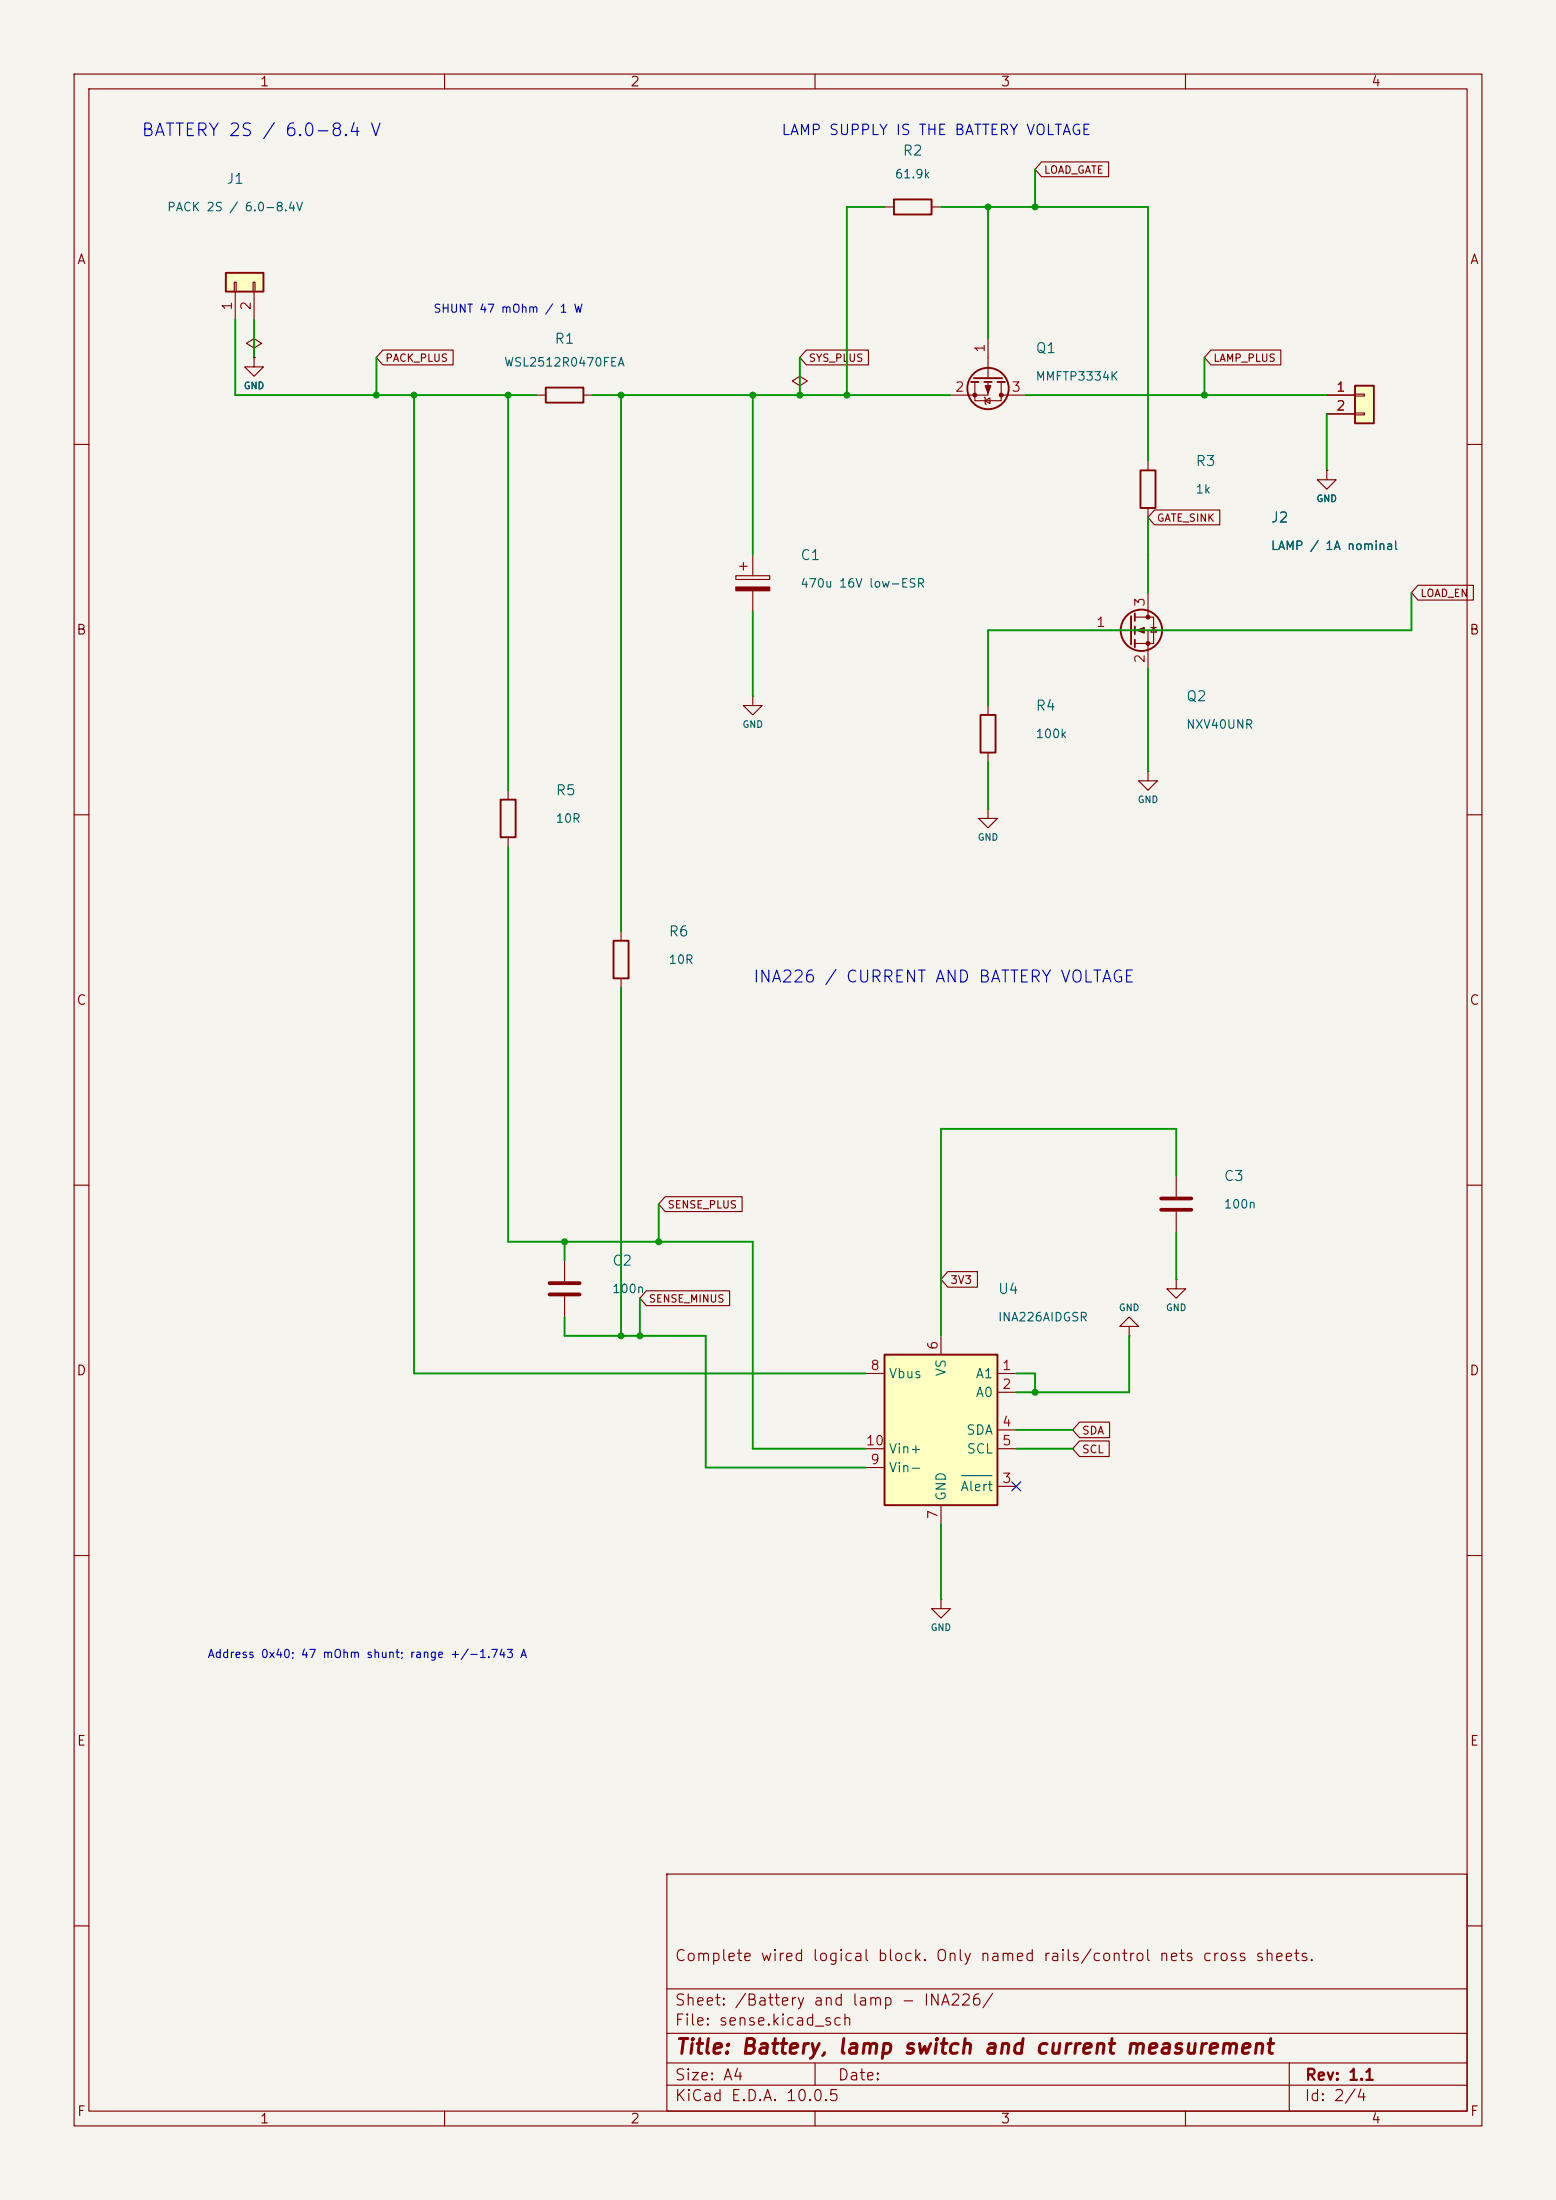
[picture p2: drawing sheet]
<svg xmlns="http://www.w3.org/2000/svg" width="210mm" height="297mm" viewBox="0 0 210 297" stroke-linecap="round" stroke-linejoin="round" font-family="sans-serif">
<path d="M0 0h210v297h-210z" fill="#f5f4ef" stroke="#f5f4ef" stroke-width=".13"/>
<g fill="none" stroke="#840000" stroke-width=".15">
<path d="M10 10h190v277h-190zM12 12h186v273h-186zM60 10v2M110 10v2M160 10v2M10 60h2M198 60h2M10 110h2M198 110h2M10 160h2M198 160h2M10 210h2"/>
<path d="M198 210h2M90 253h108v32h-108zM10 260h2M90 278.5h108M90 274.5h108M90 268.5h108M110 278.5v3M174 278.5v6.5M198 260h2M60 285v2M90 281.5h108M110 285v2"/>
<path d="M160 285v2"/>
</g>
<path d="M30.5 36.8h5.1v2.6h-5.1z" fill="#ffffc2"/>
<g fill="none" stroke="#840000" stroke-width=".25">
<path d="M30.5 36.8h5.1v2.6h-5.1zM120.6 26.9h5.1v2.1h-5.1zM73.7 52.3h5v2.1h-5zM131.1 51.6h1M131.4 51.1h3.9M132.8 51.6h1.1M134.6 51.6h1M132.3 96.5h2.1v5.1h-2.1zM152.7 83.2v3.8M153.2 82.8v1M153.2 84.6v1M153.2 86.4v1"/>
<path d="M67.6 108h2v5h-2zM82.8 127h2v5.1h-2z"/>
<circle cx="133.3" cy="52.5" r="2.79"/>
<circle cx="154.1" cy="85.1" r="2.79"/>
</g>
<g fill="none" stroke="#840000" stroke-width=".15">
<path d="M31.6 38.1h.3v1.3h-.3zM31.7 39.4v3.8M34.2 38.1h.2v1.3h-.2zM34.3 39.4v3.8M119.4 27.9h1.2M125.7 27.9h1.3M34.3 48.3v1.2h1.3l-1.3 1.3-1.3-1.3h1.3M34.3 48.3h.1M72.4 53.3h1.3M78.7 53.3h1.3M107.9 52.1l1.1-.7-1.1-.6-1 .6 1 .7v1.2M107.9 53.3h.1"/>
<path d="M131.6 51.6v2.5h3.5v-2.5M132.8 53.6l.2 .1v.8l.1 .1M133 54.1l.6-.4v.8zM133.3 51.6v1.7h-5M133.3 45.7v5.4M135.1 53.3h3.3M99.3 77.7h4.6v.5h-4.6zM99.8 76.5h1M100.3 75.9v1.1M101.6 74.9v2.8M101.6 79.8v2.8M179.1 63.5v1.3h1.2l-1.2 1.2-1.3-1.2h1.3"/>
<path d="M179.1 63.5h.1M101.6 94v1.3h1.3l-1.3 1.2-1.3-1.2h1.3M101.6 94h.1M133.3 95.3v1.2M147.3 85.1h5.4M153.2 83.3h2.5v3.6h-2.5M153.2 85.1h1.7v5.1M154.9 80v3.3M155.3 84.7h.8M155.7 84.7l.4 .6h-.8zM68.6 106.7v1.3M68.6 113v1.3"/>
<path d="M133.3 109.2v1.3h1.3l-1.3 1.3-1.2-1.3h1.2M133.3 109.2h.1M133.3 101.6v1.3M83.8 125.7v1.3M83.8 132.1v1.3M76.2 170.2v2.8M76.2 175v2.8M127 215.9v1.3h1.3l-1.3 1.2-1.3-1.2h1.3M127 215.9h.1"/>
</g>
<g fill="#840000" stroke="#840000" stroke-width=".15">
<path d="M99.3 79.2h4.6v.6h-4.6z"/>
<path d="M153.4 85.1l1-.4v.8z"/>
<path d="M133 52.1h.7l-.4 1z"/>
<circle cx="154.9" cy="83.3" r=".25"/>
<circle cx="154.9" cy="86.9" r=".25"/>
<circle cx="135.1" cy="53.3" r=".25"/>
<circle cx="131.6" cy="53.3" r=".25"/>
</g>
<path d="M74.2 173.2h4M74.2 174.8h4" fill="none" stroke="#840000" stroke-width=".51"/>
<path d="M119.4 182.9h15.2v20.3h-15.2z" fill="#ffffc2"/>
<path d="M119.4 182.9h15.2v20.3h-15.2z" fill="none" stroke="#840000" stroke-width=".25"/>
<g fill="none" stroke="#840000" stroke-width=".15">
<path d="M34.3 47l1-.6-1-.7-1 .7 1 .6v1.3M34.3 48.3h.1M154.9 104.1v1.3h1.3l-1.3 1.3-1.2-1.3h1.2M154.9 104.1h.1M158.7 158.8v2.7M152.4 179.1h1.3l-1.3-1.3-1.3 1.3h1.3v1.2M158.7 172.7v1.3h1.3l-1.3 1.3-1.2-1.3h1.2M158.7 172.7h.1M158.7 163.6v2.8M116.8 185.4h2.6M116.8 195.6h2.6M116.8 198.1h2.6"/>
<path d="M127 180.3v2.6M134.6 185.4h2.6M134.6 188h2.6M134.6 193h2.6M134.6 195.6h2.6M152.4 180.3h.1M127 203.2v2.5M134.6 200.7h2.6"/>
</g>
<path d="M129.8 199.2h4.1" fill="none" stroke="#006464" stroke-width=".15"/>
<path d="M156.7 161.8h4.1M156.7 163.3h4.1" fill="none" stroke="#840000" stroke-width=".51"/>
<path d="M182.9 52.1h2.5v5.1h-2.5z" fill="#ffffc2"/>
<path d="M182.9 52.1h2.5v5.1h-2.5zM153.9 63.5h2.1v5.1h-2.1z" fill="none" stroke="#840000" stroke-width=".25"/>
<g fill="none" stroke="#840000" stroke-width=".15">
<path d="M140.6 21.9h9v2h-9l-.9-1zM34.3 48.3h.1M51.7 47.3h9.5v2h-9.5l-.9-1zM108.8 47.3h8.4v2h-8.4l-.9-1zM163.4 47.3h9.5v2h-9.5l-.8-1zM179.1 53.3h3.8M179.1 55.9h3.8M182.9 53.2h1.2v.3h-1.2zM182.9 55.8h1.2v.2h-1.2zM154.9 62.2v1.3M154.9 68.6v1.3M155.8 68.8h8.8v2.1h-8.8l-.9-1z"/>
<path d="M179.1 63.5h.1M191.4 79h7.5v2h-7.5l-.9-1zM87.2 174.3h11.3v2h-11.3l-.8-1zM89.8 161.6h10.4v2h-10.4l-.9-1zM127.9 171.7h4v2.1h-4l-.9-1.1zM145.7 194.5h4v2.1h-4l-.9-1zM145.7 192h4.1v2.1h-4.1l-.9-1.1z"/>
</g>
<g fill="none" stroke="#009600" stroke-width=".25">
<path d="M119.4 27.9h-5.1v25.4M127 27.9h27.9v34.3M133.3 27.9v17.8M139.7 22.9v5M31.7 43.2v10.1h40.7M34.3 43.2v5.1M50.8 48.3v5M55.9 53.3v132.1h60.9M68.6 53.3v53.4M80 53.3h48.3M83.8 53.3v72.4M101.6 53.3v21.6"/>
<path d="M107.9 48.3v5M138.4 53.3h40.7M154.9 53.3h.1M162.6 48.3v5M179.1 55.9v7.6M154.9 69.9v10.1M101.6 82.6v11.4M154.9 90.2v13.9M190.5 80v5.1h-57.2v10.2M68.6 114.3v53.3h33v28h15.2M133.3 102.9v6.3M83.8 133.4v46.9"/>
<path d="M158.7 158.8v-6.4h-31.7v27.9M76.2 167.6v2.6M76.2 177.8v2.5h19v17.8h21.6M83.8 167.6h.1M86.4 175.3v5M88.9 162.6v5M158.7 166.4v6.3M95.2 185.4h.1M101.6 185.4h.1M137.2 185.4h2.5v2.6M137.2 195.6h7.6M137.2 193h7.6"/>
<path d="M152.4 180.3v7.7h-15.2M127 205.7v10.2"/>
</g>
<g fill="#009600" stroke="#009600" stroke-width=".13">
<circle cx="83.8" cy="167.6" r=".13"/>
<circle cx="95.2" cy="185.4" r=".13"/>
<circle cx="101.6" cy="185.4" r=".13"/>
<circle cx="154.9" cy="53.3" r=".13"/>
<circle cx="50.8" cy="53.3" r=".4"/>
<circle cx="55.9" cy="53.3" r=".4"/>
<circle cx="83.8" cy="53.3" r=".4"/>
<circle cx="101.6" cy="53.3" r=".4"/>
<circle cx="68.6" cy="53.3" r=".4"/>
<circle cx="114.3" cy="53.3" r=".4"/>
<circle cx="107.9" cy="53.3" r=".4"/>
<circle cx="76.2" cy="167.6" r=".4"/>
<circle cx="88.9" cy="167.6" r=".4"/>
<circle cx="83.8" cy="180.3" r=".4"/>
<circle cx="86.4" cy="180.3" r=".4"/>
<circle cx="139.7" cy="188" r=".4"/>
<circle cx="162.6" cy="53.3" r=".4"/>
<circle cx="133.3" cy="27.9" r=".4"/>
<circle cx="139.7" cy="27.9" r=".4"/>
</g>
<path d="M136.6 200.1l1.2 1.2M137.8 200.1l-1.2 1.2" fill="none" stroke="#000084" stroke-width=".15"/>
<text font-size="2" fill="#840000" x="91" y="277.8">Title: Battery, lamp switch and current measurement</text>
<text font-size="1.7" fill="#0000c2" x="19" y="18.8">BATTERY 2S / 6.0-8.4 V</text>
<text font-size="1.6" fill="#0000c2" x="101.5" y="133">INA226 / CURRENT AND BATTERY VOLTAGE</text>
<g font-size="1.5" fill="#840000">
<text x="91" y="265.1">Complete wired logical block. Only named rails/control nets cross sheets.</text>
<text x="91" y="273.8">File: sense.kicad_sch</text>
<text x="91" y="271.1">Sheet: /Battery and lamp - INA226/</text>
<text x="91" y="281.2">Size: A4</text>
<text x="113" y="281.2">Date:</text>
<text x="176.1" y="281.2">Rev: 1.1</text>
<text x="91" y="284">KiCad E.D.A. 10.0.5</text>
<text x="176" y="284">Id: 2/4</text>
</g>
<text font-size="1.4" fill="#0000c2" x="105.4" y="18.6">LAMP SUPPLY IS THE BATTERY VOLTAGE</text>
<g font-size="1.3" fill="#840000">
<text x="35" y="12">1</text>
<text x="85" y="12">2</text>
<text x="135" y="12">3</text>
<text x="185" y="12">4</text>
<text x="10.3" y="36">A</text>
<text x="198.3" y="36">A</text>
<text x="10.2" y="86">B</text>
<text x="198.2" y="86">B</text>
<text x="10.2" y="136">C</text>
<text x="198.2" y="136">C</text>
<text x="10.2" y="186">D</text>
<text x="198.2" y="186">D</text>
<text x="10.3" y="236">E</text>
<text x="198.3" y="236">E</text>
<text x="10.3" y="286">F</text>
<text x="35" y="287">1</text>
<text x="85" y="287">2</text>
<text x="135" y="287">3</text>
<text x="185" y="287">4</text>
<text x="198.3" y="286">F</text>
</g>
<g font-size="1.3" fill="#006464">
<text x="121.7" y="21.3">R2</text>
<text x="30.5" y="25.2">J1</text>
<text x="74.7" y="46.7">R1</text>
<text x="139.7" y="48">Q1</text>
<text x="161.3" y="63.3">R3</text>
<text x="171.4" y="70.9">J2</text>
<text x="107.9" y="76">C1</text>
<text x="160" y="95">Q2</text>
<text x="139.7" y="96.3">R4</text>
<text x="74.9" y="107.7">R5</text>
<text x="90.2" y="126.8">R6</text>
<text x="165.1" y="159.8">C3</text>
<text x="82.5" y="171.2">C2</text>
<text x="134.6" y="175">U4</text>
<text x="128" y="185.9" transform="rotate(-90 128 185.9)">VS</text>
<text x="119.9" y="186.4">Vbus</text>
<text x="131.6" y="186.4">A1</text>
<text x="131.6" y="188.9">A0</text>
<text x="119.9" y="196.5">Vin+</text>
<text x="130.3" y="194">SDA</text>
<text x="130.4" y="196.5">SCL</text>
<text x="119.9" y="199.1">Vin-</text>
<text x="128" y="202.7" transform="rotate(-90 128 202.7)">GND</text>
<text x="129.5" y="201.6">Alert</text>
</g>
<g font-size="1.3" fill="#a90000">
<text x="31.6" y="42" transform="rotate(-90 31.6 42)">1</text>
<text x="34.2" y="42" transform="rotate(-90 34.2 42)">2</text>
<text x="133.2" y="47.7" transform="rotate(-90 133.2 47.7)">1</text>
<text x="128.8" y="53.2">2</text>
<text x="136.4" y="53.2">3</text>
<text x="180.2" y="53.2">1</text>
<text x="180.2" y="55.7">2</text>
<text x="154.8" y="82" transform="rotate(-90 154.8 82)">3</text>
<text x="147.9" y="85">1</text>
<text x="154.8" y="89.6" transform="rotate(-90 154.8 89.6)">2</text>
<text x="117.4" y="185.3">8</text>
<text x="126.9" y="182.3" transform="rotate(-90 126.9 182.3)">6</text>
<text x="135.2" y="185.3">1</text>
<text x="135.2" y="187.8">2</text>
<text x="116.8" y="195.4">10</text>
<text x="117.4" y="198">9</text>
<text x="135.2" y="192.9">4</text>
<text x="135.2" y="195.4">5</text>
<text x="135.2" y="200.5">3</text>
<text x="126.9" y="205.2" transform="rotate(-90 126.9 205.2)">7</text>
</g>
<g font-size="1.2" fill="#006464">
<text x="22.5" y="28.8">PACK 2S / 6.0-8.4V</text>
<text x="120.7" y="24.4">61.9k</text>
<text x="68" y="49.8">WSL2512R0470FEA</text>
<text x="139.7" y="51.7">MMFTP3334K</text>
<text x="161.3" y="66.9">1k</text>
<text x="171.4" y="74.5">LAMP / 1A nominal</text>
<text x="107.9" y="79.6">470u 16V low-ESR</text>
<text x="139.7" y="99.9">100k</text>
<text x="160" y="98.7">NXV40UNR</text>
<text x="74.9" y="111.4">10R</text>
<text x="90.2" y="130.4">10R</text>
<text x="165.1" y="163.4">100n</text>
<text x="82.5" y="174.9">100n</text>
<text x="134.6" y="178.7">INA226AIDGSR</text>
</g>
<g font-size="1.1" fill="#0000c2">
<text x="58.4" y="42.5">SHUNT 47 mOhm / 1 W</text>
<text x="27.9" y="224.1">Address 0x40; 47 mOhm shunt; range +/-1.743 A</text>
</g>
<g font-size="1.1" fill="#840000">
<text x="128.2" y="173.6">3V3</text>
<text x="146" y="196.5">SCL</text>
<text x="146" y="193.9">SDA</text>
</g>
<g font-size="1" fill="#840000">
<text x="140.8" y="23.7">LOAD_GATE</text>
<text x="51.9" y="49.1">PACK_PLUS</text>
<text x="109.1" y="49.1">SYS_PLUS</text>
<text x="163.7" y="49.1">LAMP_PLUS</text>
<text x="156.1" y="70.7">GATE_SINK</text>
<text x="191.6" y="80.8">LOAD_EN</text>
<text x="90" y="163.4">SENSE_PLUS</text>
<text x="87.5" y="176.1">SENSE_MINUS</text>
</g>
<g font-size=".9" fill="#006464">
<text x="32.8" y="52.8">GND</text>
<text x="177.6" y="68">GND</text>
<text x="100.1" y="98.5">GND</text>
<text x="131.9" y="113.7">GND</text>
<text x="153.5" y="108.6">GND</text>
<text x="150.9" y="177.2">GND</text>
<text x="157.3" y="177.2">GND</text>
<text x="125.5" y="220.4">GND</text>
</g>
</svg>
